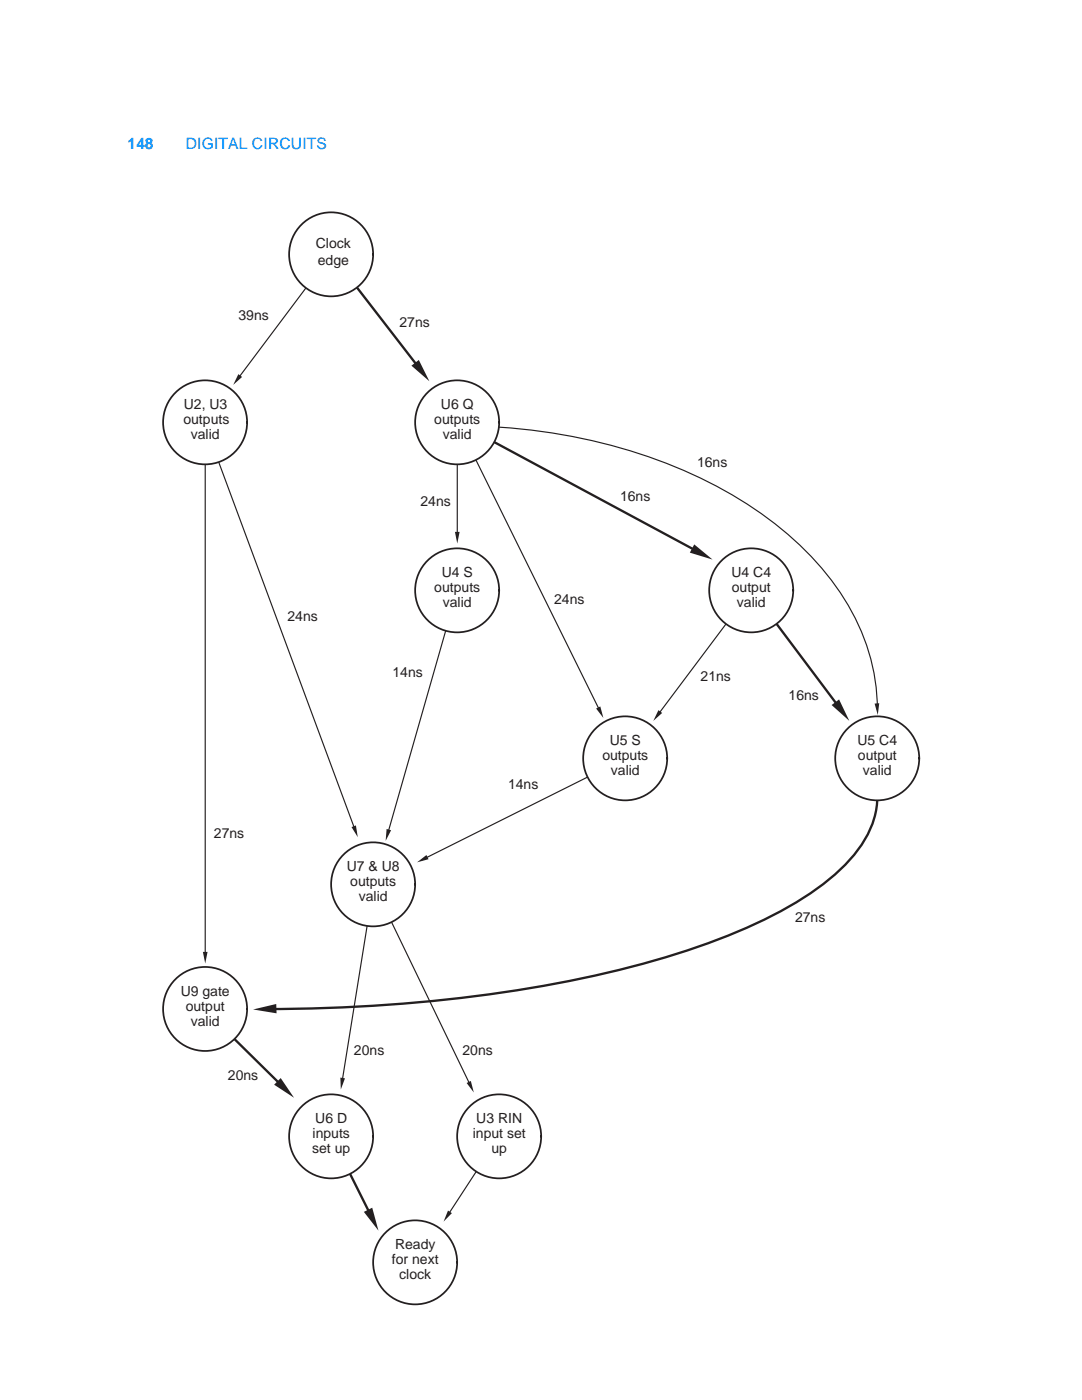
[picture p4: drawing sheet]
<svg xmlns="http://www.w3.org/2000/svg" width="216mm" height="279mm" viewBox="0 0 216 279" stroke-linecap="round" stroke-linejoin="round" font-family="sans-serif">
<path d="M66.1 226.8l8.4 16.7" fill="none" stroke="#231f20" stroke-width=".47"/>
<path d="M72.6 241.9l1.7-.9 1.2 4.6z" fill="#231f20"/>
<path d="M99.6 226.8l-10.5 16" fill="none" stroke="#231f20" stroke-width=".23"/>
<path d="M89.4 241.6l.8 .5-1.7 1.7z" fill="#231f20"/>
<path d="M74.5 176.5l19.5 40.5" fill="none" stroke="#231f20" stroke-width=".23"/>
<path d="M93.1 216.1l.9-.4 .5 2.3z" fill="#231f20"/>
<path d="M74.5 177.2l-6.3 39.1" fill="none" stroke="#231f20" stroke-width=".23"/>
<path d="M67.9 215.1l.9 .1-.8 2.2z" fill="#231f20"/>
<path d="M40.9 201.6l16.1 15.8" fill="none" stroke="#231f20" stroke-width=".47"/>
<path d="M56 215.1l2.7 4-4-2.6z" fill="#231f20"/>
<path d="M91.2 84.3l28.7 57.9" fill="none" stroke="#231f20" stroke-width=".23"/>
<path d="M118.9 141.4l.9-.4 .6 2.3z" fill="#231f20"/>
<path d="M40.9 84.3v106.8" fill="none" stroke="#231f20" stroke-width=".23"/>
<path d="M40.5 190h.9l-.5 2.3z" fill="#231f20"/>
<path d="M175.1 159a18.1 18.1 0 0 1-4.4 11.3 44.6 44.6 0 0 1-12.3 10.1 125.5 125.5 0 0 1-30.9 12.1 295.6 295.6 0 0 1-74.7 8.9" fill="none" stroke="#231f20" stroke-width=".47"/>
<path d="M50.5 201.5l4.6-1.1 .1 1.8z" fill="#231f20"/>
<path d="M40.9 85l30.1 81" fill="none" stroke="#231f20" stroke-width=".23"/>
<path d="M70.1 165.1l.9-.4 .4 2.4z" fill="#231f20"/>
<path d="M91.2 117.8l-13.9 48.9" fill="none" stroke="#231f20" stroke-width=".23"/>
<path d="M77.1 165.4l.9 .3-1 2.1z" fill="#231f20"/>
<path d="M124.8 151.3l-40.5 20.3" fill="none" stroke="#231f20" stroke-width=".23"/>
<path d="M83.2 172.1l1.9-1.5 .4 .9z" fill="#231f20"/>
<path d="M91.2 84.3v23" fill="none" stroke="#231f20" stroke-width=".23"/>
<path d="M90.8 106.1h.9l-.5 2.4z" fill="#231f20"/>
<path d="M66.1 50.7l-18.9 25.2" fill="none" stroke="#231f20" stroke-width=".23"/>
<path d="M47.6 74.7l.7 .5-1.8 1.6z" fill="#231f20"/>
<path d="M66.1 50.7l18.2 23.6" fill="none" stroke="#231f20" stroke-width=".47"/>
<path d="M82.1 73l1.5-1.2 2.1 4.3z" fill="#231f20"/>
<path d="M91.2 85a111.5 111.5 0 0 1 51.3 11.8 66.6 66.6 0 0 1 26 22.7 41.2 41.2 0 0 1 6.6 22" fill="none" stroke="#231f20" stroke-width=".23"/>
<path d="M174.5 140.4l.9-.1-.2 2.4z" fill="#231f20"/>
<path d="M149.9 117.8l-18.8 25.1" fill="none" stroke="#231f20" stroke-width=".23"/>
<path d="M131.4 141.7l.7 .6-1.7 1.6z" fill="#231f20"/>
<path d="M149.9 117.8l18.2 24.2" fill="none" stroke="#231f20" stroke-width=".47"/>
<path d="M165.9 140.7l1.5-1.1 2.1 4.3z" fill="#231f20"/>
<path d="M91.2 84.3l48.9 26.3" fill="none" stroke="#231f20" stroke-width=".47"/>
<path d="M138.5 108.7l3.7 3-4.6-1.4z" fill="#231f20"/>
<g fill="#fff" stroke="#231f20" stroke-width=".35">
<circle cx="91.2" cy="84.3" r="8.4"/>
<circle cx="40.9" cy="84.3" r="8.4"/>
<circle cx="66.1" cy="50.8" r="8.4"/>
<circle cx="149.9" cy="117.8" r="8.4"/>
<circle cx="175" cy="151.3" r="8.4"/>
<circle cx="124.7" cy="151.3" r="8.4"/>
<circle cx="74.5" cy="176.5" r="8.4"/>
<circle cx="91.2" cy="117.8" r="8.4"/>
<circle cx="40.9" cy="201.4" r="8.4"/>
<circle cx="66.1" cy="226.8" r="8.4"/>
<circle cx="99.6" cy="226.8" r="8.4"/>
<circle cx="82.8" cy="251.9" r="8.4"/>
</g>
<g font-size="3.1" fill="#0091ff">
<text x="25.5" y="29.7">148</text>
<text x="37.1" y="29.7">DIGITAL CIRCUITS</text>
</g>
<g font-size="2.8" fill="#231f20">
<text x="63" y="49.6">Clock</text>
<text x="63.4" y="53">edge</text>
<text x="47.6" y="63.9">39ns</text>
<text x="79.7" y="65.3">27ns</text>
<text x="36.7" y="81.6">U2, U3</text>
<text x="88" y="81.6">U6 Q</text>
<text x="36.6" y="84.6">outputs</text>
<text x="38.1" y="87.6">valid</text>
<text x="86.7" y="84.6">outputs</text>
<text x="88.4" y="87.6">valid</text>
<text x="139.1" y="93.2">16ns</text>
<text x="83.9" y="100.9">24ns</text>
<text x="123.7" y="100">16ns</text>
<text x="86.7" y="118.1">outputs</text>
<text x="88.1" y="115.1">U4 S</text>
<text x="146" y="115.1">U4 C4</text>
<text x="146" y="118.1">output</text>
<text x="57.4" y="124">24ns</text>
<text x="88.4" y="121.2">valid</text>
<text x="110.6" y="120.5">24ns</text>
<text x="147" y="121.2">valid</text>
<text x="78.3" y="135.1">14ns</text>
<text x="139.8" y="135.8">21ns</text>
<text x="157.4" y="139.8">16ns</text>
<text x="121.7" y="148.6">U5 S</text>
<text x="171.1" y="148.6">U5 C4</text>
<text x="120.2" y="151.7">outputs</text>
<text x="121.9" y="154.7">valid</text>
<text x="171.2" y="151.7">output</text>
<text x="172.2" y="154.7">valid</text>
<text x="101.4" y="157.5">14ns</text>
<text x="42.7" y="167.3">27ns</text>
<text x="69.2" y="173.8">U7 &amp; U8</text>
<text x="69.9" y="176.8">outputs</text>
<text x="71.6" y="179.8">valid</text>
<text x="158.6" y="184">27ns</text>
<text x="36.1" y="198.7">U9 gate</text>
<text x="37.1" y="201.7">output</text>
<text x="38.1" y="204.8">valid</text>
<text x="45.5" y="215.5">20ns</text>
<text x="70.6" y="210.6">20ns</text>
<text x="92.3" y="210.6">20ns</text>
<text x="62.4" y="227.1">inputs</text>
<text x="62.9" y="224.1">U6 D</text>
<text x="94.3" y="227.1">input set</text>
<text x="95" y="224.1">U3 RIN</text>
<text x="62.3" y="230.1">set up</text>
<text x="98.1" y="230.1">up</text>
<text x="78.8" y="249.2">Ready</text>
<text x="78.2" y="252.3">for next</text>
<text x="79.7" y="255.3">clock</text>
</g>
</svg>
